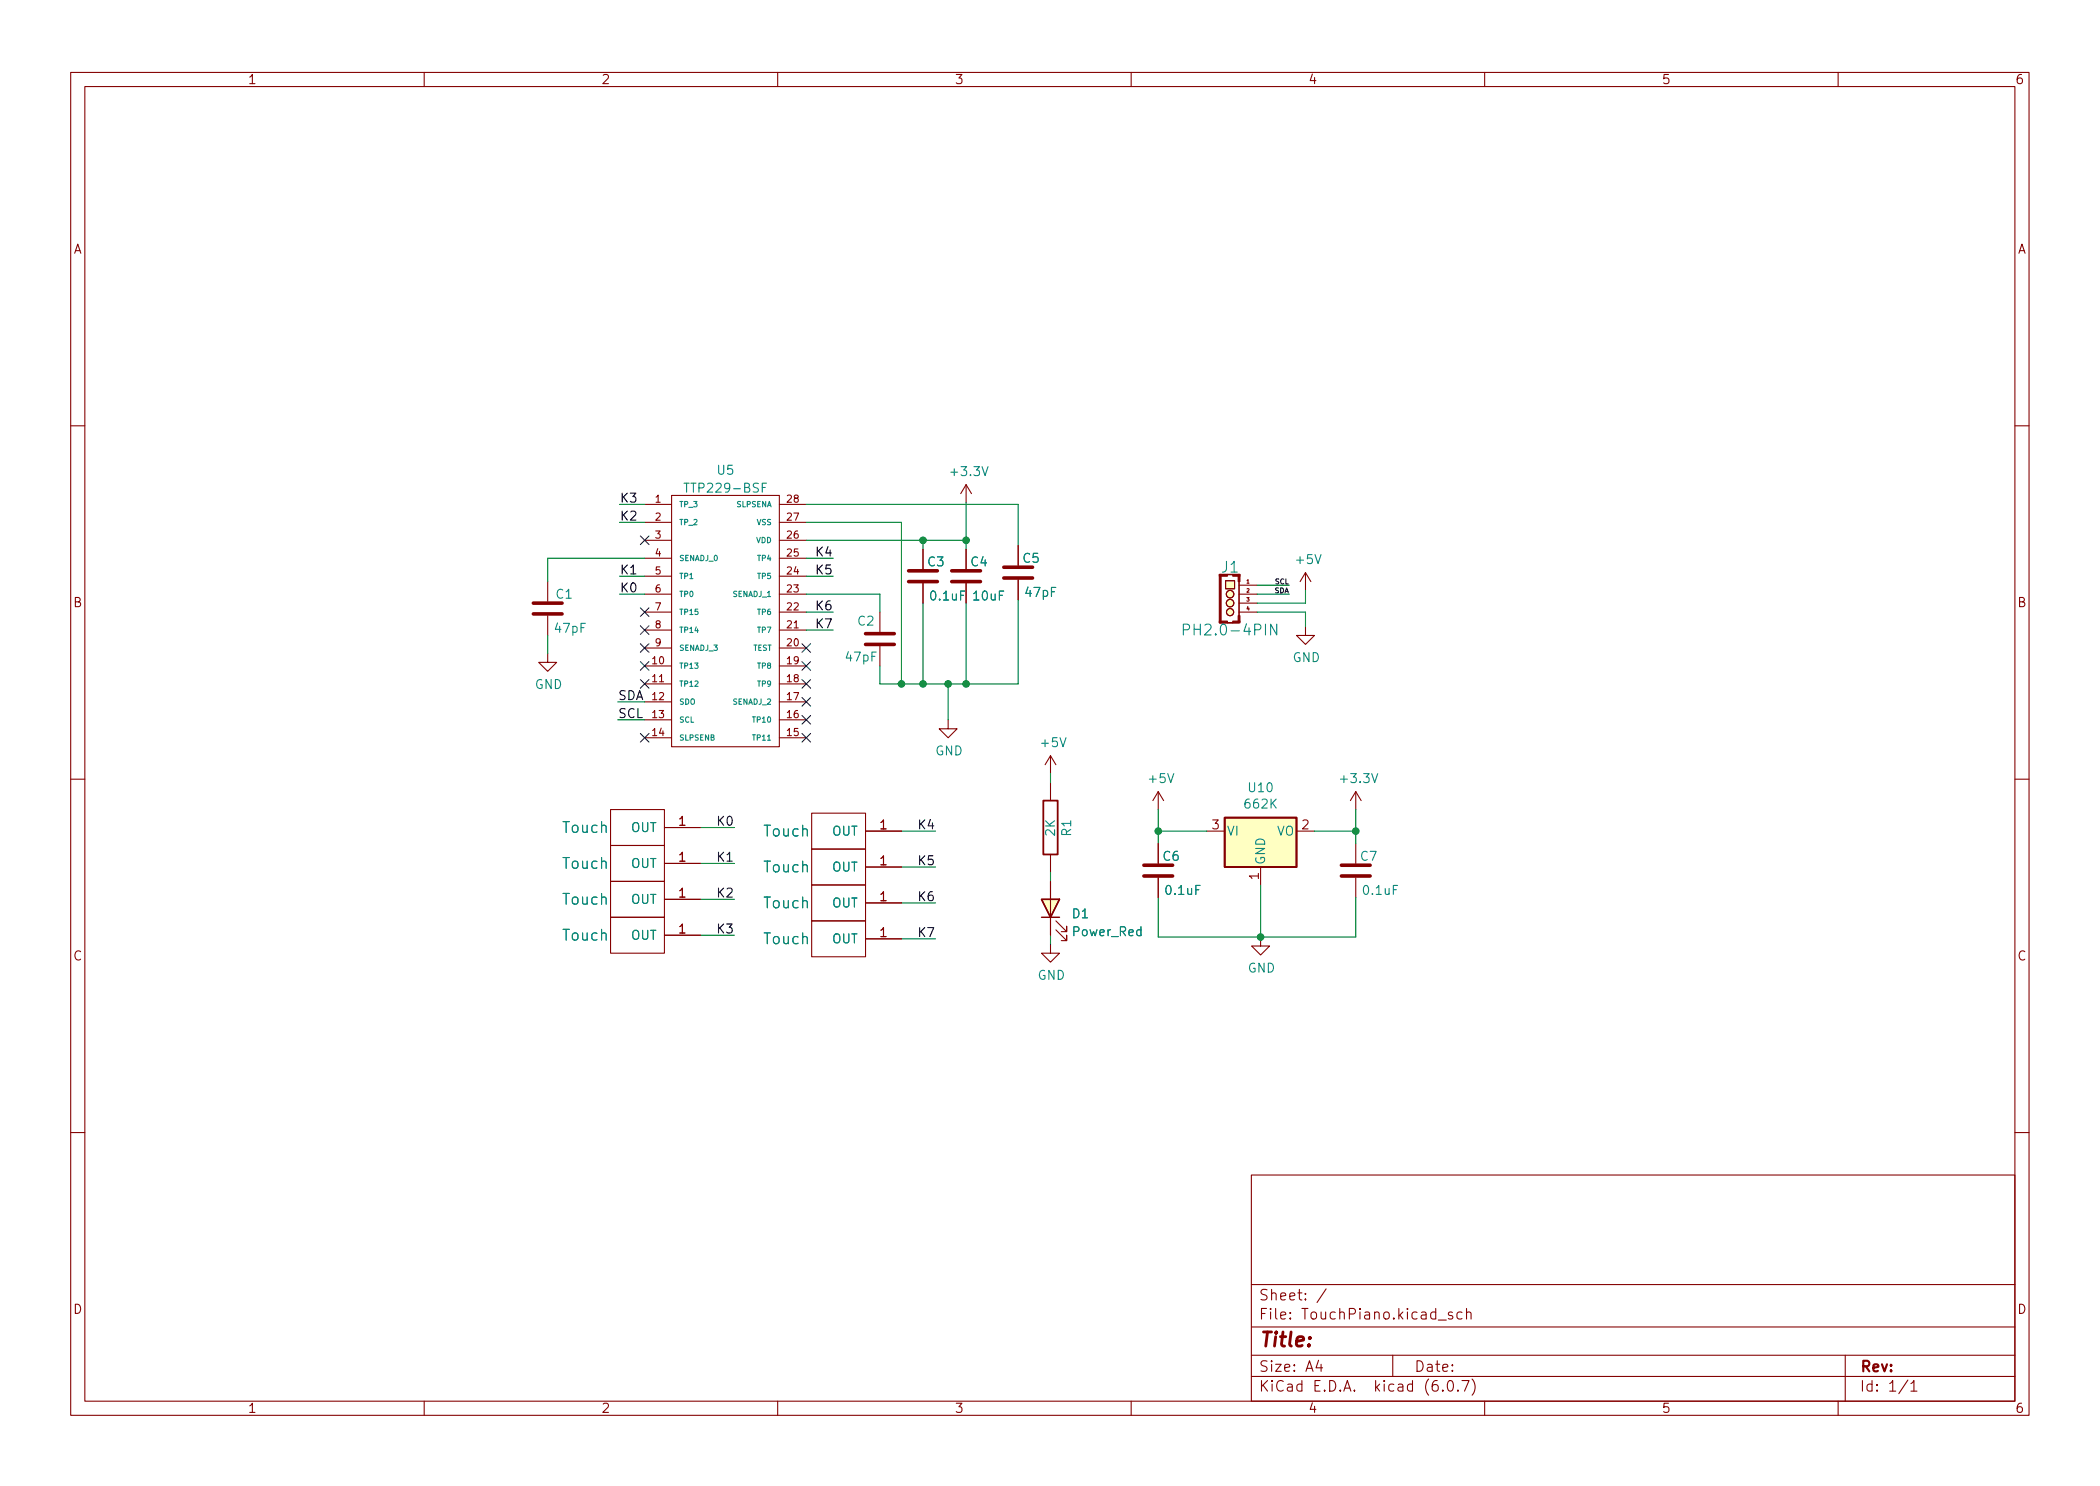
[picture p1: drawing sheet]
<svg xmlns="http://www.w3.org/2000/svg" width="297mm" height="210mm" viewBox="0 0 297 210" stroke-linecap="round" stroke-linejoin="round" font-family="sans-serif">
<g fill="none" stroke="#840000" stroke-width=".15">
<path d="M10 10.2h277v190.1h-277zM12 12.2h273v186.1h-273zM60 10.2v2M110 10.2v2M160 10.2v2M210 10.2v2M260 10.2v2M10 60.2h2M91.2 71.4h3.8M91.2 73.9h3.8M91.2 79h3.8M91.2 76.4h3.8"/>
<path d="M95 70.1h15.2v35.6h-15.2zM110.2 71.4h3.8M110.2 73.9h3.8M110.2 79h3.8M110.2 76.4h3.8M130.6 77.7v2.8M136.7 68.6v2.5M136.7 77.7v2.8M136.7 68.6l-.8 1.2M136.7 68.6l.7 1.2M144 77.2v2.8M285 60.2h2"/>
<path d="M77.5 92.5v1.2h1.2l-1.2 1.3-1.3-1.3h1.3M77.5 82.3v2.8M77.5 87.1v2.8M91.2 94.2h3.8M91.2 96.8h3.8M91.2 99.3h3.8M91.2 91.7h3.8M91.2 89.1h3.8M91.2 86.6h3.8M91.2 84.1h3.8M91.2 81.5h3.8M110.2 94.2h3.8"/>
<path d="M110.2 96.8h3.8M110.2 99.3h3.8M110.2 91.7h3.8M110.2 89.1h3.8M110.2 86.6h3.8M110.2 84.1h3.8M110.2 81.5h3.8M124.5 86.6v2.8M124.5 91.4v2.8M130.6 82.5v2.8M136.7 82.5v2.8M144 82v2.8"/>
<path d="M172.6 81.3h2.7v6.8h-2.7zM173.4 82.2h1.2v1.1h-1.2zM175.3 86.6h2.5M175.3 84.1h2.5M175.3 82.3v4.8M175.3 82.8h2.5M175.3 85.3h2.5M184.7 88.6v1.3h1.2l-1.2 1.3-1.3-1.3h1.3M184.7 81l-.8 1.3M184.7 81v2.6M184.7 81l.7 1.3M10 110.2h2"/>
<path d="M86.4 119.6h7.6v5.1h-7.6zM86.4 114.5h7.6v5.1h-7.6zM91.2 101.8h3.8M91.2 104.4h3.8M94 117.1h5.1M110.2 101.8h3.8M110.2 104.4h3.8M114.8 115.1h7.6v5h-7.6zM122.4 117.6h5.1M134.1 101.8v1.3h1.3l-1.3 1.3-1.3-1.3h1.3M148.6 106.9v2.6M148.6 110.7v2.6"/>
<path d="M148.6 106.9l-.8 1.3M148.6 106.9l.8 1.3M163.8 112l-.7 1.3M163.8 112v2.5M163.8 119.4v2.8M163.8 112l.8 1.3M170.7 117.6h2.5M183.4 117.6h2.5M191.8 112v2.5M191.8 119.4v2.8M191.8 112l-.8 1.3M191.8 112l.7 1.3"/>
<path d="M285 110.2h2M86.4 124.7h7.6v5.1h-7.6zM86.4 129.8h7.6v5.1h-7.6zM94 127.2h5.1M94 122.2h5.1M94 132.3h5.1M114.8 125.2h7.6v5.1h-7.6zM114.8 130.3h7.6v5.1h-7.6zM114.8 120.1h7.6v5.1h-7.6zM122.4 127.8h5.1M122.4 132.8h5.1M122.4 122.7h5.1"/>
<path d="M148.6 133.6v1.3h1.3l-1.3 1.2-1.3-1.2h1.3M148.6 120.9v2.5M148.6 124.7v7.6M149.4 131.6l1.5 1.5v-.8v.8h-.8M149.4 130.3l1.5 1.5v-.7v.7h-.8M163.8 124.2v2.8M178.3 132.6v1.3h1.3l-1.3 1.2-1.3-1.2h1.3M178.3 122.7v2.5M191.8 124.2v2.8M10 160.2h2M177 166.3h108v32h-108zM285 160.2h2"/>
<path d="M60 198.3v2M110 198.3v2M160 198.3v2M177 194.8h108M177 191.8h108M177 187.8h108M177 181.8h108M186.5 192.5l-.4 1h1M186.9 193v1M187.6 182.4l-1.3 1.9M197 191.8v3M203.4 186.8h1.2"/>
<path d="M204.1 196.7v.1h-.1l.1-.1v.1M204.9 195.4a.36 .36 0 0 1 .6 .2 .77 .77 0 0 1-.4 1.2 1 1 0 0 1-.2-1.4zM205.4 185.7l-.3-.1-.2 .2v.3l.5 .1 .1 .1-.1 .3h-.1h-.4M206.2 196.7l.1 .1h-.1h-.1l.1-.1v.1M206.8 195.3h1l-.7 1.5M206.8 185.7l-.4-.1-.3 .3v.4l.1 .3h.2h.4M207.4 185.8a.37 .37 0 0 1 .7 0v.8M207.4 185.1v1.5M208.2 195.1a1.72 1.72 0 0 1 0 2.3M210 198.3v2M260 198.3v2M261 191.8v6.5"/>
<path d="M269.9 195.3l-1.3 1.9M270.3 195.8l.4-.5v1.5M270.3 196.8h.9"/>
<circle cx="174" cy="84.1" r=".53"/>
<circle cx="174" cy="85.3" r=".53"/>
<circle cx="174" cy="86.6" r=".51"/>
</g>
<g fill="none" stroke="#840000" stroke-width=".51">
<path d="M75.4 86.9h4.1M75.4 85.3h4.1M122.4 91.2h4.1M122.4 89.7h4.1M128.5 82.3h4.1M128.5 80.8h4.1M134.6 82.3h4.1M134.6 80.8h4.1M142 81.8h4M142 80.3h4M161.8 123.9h4.1M161.8 122.4h4.1"/>
<path d="M189.7 123.9h4.1M189.7 122.4h4.1"/>
</g>
<path d="M147.6 113.3h2v7.6h-2zM173.2 115.7h10.2v7h-10.2z" fill="none" stroke="#840000" stroke-width=".25"/>
<path d="M96.7 68.4h.8M108.4 68.4h-.6v1.2M167.4 89.1h.6a.41 .41 0 0 0 .3-.4 .41 .41 0 0 0-.3-.4h-.6v1.5M180.6 88.3v1.5l-.9-1.5v1.5" fill="none" stroke="#008484" stroke-width=".15"/>
<g fill="#ffffc2" stroke="#ffffc2" stroke-width=".14">
<path d="M173.2 115.7h10.2v7h-10.2z"/>
<path d="M173.4 82.2h1.2v1.1h-1.2z"/>
<path d="M147.3 127.2h2.6l-1.3 2.6z"/>
<circle cx="174" cy="86.6" r=".51"/>
<circle cx="174" cy="85.3" r=".53"/>
<circle cx="174" cy="84.1" r=".53"/>
</g>
<g fill="#840000" stroke="#840000" stroke-width=".15">
<path d="M172.5 81.3h.2v6.8h-.2z"/>
<path d="M174.4 81.3h1v.2h-1z"/>
<path d="M175.1 87.1h.3v.9h-.3z"/>
<path d="M175.1 81.3h.3v1h-.3z"/>
</g>
<path d="M147.3 127.2h2.6l-1.3 2.6zM147.3 129.8h2.6" fill="none" stroke="#840000" stroke-width=".2"/>
<g fill="none" stroke="#008400" stroke-width=".15">
<path d="M87.6 71.4h3.6M87.6 73.9h3.6M91.2 79h-13.7v3.3M114 71.4h30v5.8M114 76.4h22.7M114 73.9h13.5v22.9M114 79h3.9M130.6 76.4v1.3M136.7 71.1v6.6M77.5 89.9v2.6M87.4 99.3h3.8M87.6 84.1h3.6"/>
<path d="M87.6 81.5h3.6M114 84.1h10.5v2.5M114 81.5h3.9M114 89.1h3.9M114 86.6h3.9M130.6 85.3v11.5M134.1 96.8v5M136.7 85.3v11.5M144 84.8v12h-19.5v-2.6M177.8 84.1h4.6M177.8 82.8h4.6M177.8 86.6h6.9v2"/>
<path d="M184.7 83.6v1.7h-6.9M87.4 101.8h3.8M99.1 117.1h4.8M127.5 117.6h4.8M148.6 109.5v1.2M163.8 117.6h6.9M163.8 114.5v4.9M185.9 117.6h5.9M191.8 114.5v4.9M99.1 132.3h4.8M99.1 127.2h4.8M99.1 122.2h4.8"/>
<path d="M127.5 122.7h4.8M127.5 132.8h4.8M127.5 127.8h4.8M148.6 123.4v1.3M148.6 132.3v1.3M163.8 127v5.6h28v-5.6M178.3 125.2v7.4"/>
</g>
<g fill="none" stroke="#000084" stroke-width=".15">
<path d="M90.6 75.8l1.2 1.3M91.8 75.8l-1.2 1.3M90.6 88.5l1.2 1.3M90.6 86l1.2 1.2M90.6 93.6l1.2 1.2M90.6 96.2l1.2 1.2M90.6 91.1l1.2 1.2M91.8 88.5l-1.2 1.3M91.8 86l-1.2 1.2M91.8 93.6l-1.2 1.2M91.8 96.2l-1.2 1.2M91.8 91.1l-1.2 1.2"/>
<path d="M113.4 91.1l1.3 1.2M113.4 98.7l1.3 1.2M113.4 96.2l1.3 1.2M113.4 93.6l1.3 1.2M114.7 91.1l-1.3 1.2M114.7 98.7l-1.3 1.2M114.7 96.2l-1.3 1.2M114.7 93.6l-1.3 1.2M90.6 103.8l1.2 1.2M91.8 103.8l-1.2 1.2M113.4 103.8l1.3 1.2M113.4 101.2l1.3 1.3"/>
<path d="M114.7 103.8l-1.3 1.2M114.7 101.2l-1.3 1.3"/>
</g>
<g fill="#008400" stroke="#008400" stroke-width=".15">
<circle cx="134.1" cy="96.8" r=".46"/>
<circle cx="127.5" cy="96.8" r=".46"/>
<circle cx="130.6" cy="96.8" r=".46"/>
<circle cx="136.7" cy="96.8" r=".46"/>
<circle cx="163.8" cy="117.6" r=".46"/>
<circle cx="130.6" cy="76.4" r=".46"/>
<circle cx="136.7" cy="76.4" r=".46"/>
<circle cx="191.8" cy="117.6" r=".46"/>
<circle cx="178.3" cy="132.6" r=".46"/>
</g>
<text font-size="2.8" fill="#840000" x="178" y="190.6">Title:</text>
<g font-size="2.1" fill="#008484">
<text x="172.8" y="81">J1</text>
<text x="168.3" y="89.9">PH2.0-4PIN</text>
<text x="79.6" y="117.9">Touch</text>
<text x="108.1" y="118.4">Touch</text>
<text x="79.6" y="122.9">Touch</text>
<text x="108.1" y="123.4">Touch</text>
<text x="79.6" y="128">Touch</text>
<text x="108.1" y="128.5">Touch</text>
<text x="79.6" y="133.1">Touch</text>
<text x="108.1" y="133.6">Touch</text>
</g>
<g font-size="2.1" fill="#840000">
<text x="178" y="184">Sheet: /</text>
<text x="178" y="186.7">File: TouchPiano.kicad_sch</text>
<text x="178" y="196.9">KiCad E.D.A. kicad (6.0.7)</text>
<text x="178" y="194.1">Size: A4</text>
<text x="200" y="194.1">Date:</text>
<text x="263" y="194.1">Rev:</text>
<text x="263" y="196.9">Id: 1/1</text>
</g>
<g font-size="1.8" fill="#840000">
<text x="35" y="11.9">1</text>
<text x="85" y="11.9">2</text>
<text x="135" y="11.9">3</text>
<text x="185" y="11.9">4</text>
<text x="235" y="11.9">5</text>
<text x="285" y="11.9">6</text>
<text x="10.3" y="35.9">A</text>
<text x="285.3" y="35.9">A</text>
<text x="10.3" y="85.9">B</text>
<text x="285.3" y="85.9">B</text>
<text x="96" y="116.8">1</text>
<text x="124.5" y="117.3">1</text>
<text x="171.5" y="117.3">3</text>
<text x="184.2" y="117.3">2</text>
<text x="96" y="121.9">1</text>
<text x="124.5" y="122.4">1</text>
<text x="178.1" y="124.4" transform="rotate(-90 178.1 124.4)">1</text>
<text x="96" y="127">1</text>
<text x="124.5" y="127.5">1</text>
<text x="10.3" y="135.9">C</text>
<text x="96" y="132.1">1</text>
<text x="124.5" y="132.6">1</text>
<text x="285.3" y="135.9">C</text>
<text x="10.3" y="185.9">D</text>
<text x="285.3" y="185.9">D</text>
<text x="35" y="199.9">1</text>
<text x="85" y="199.9">2</text>
<text x="135" y="199.9">3</text>
<text x="185" y="199.9">4</text>
<text x="235" y="199.9">5</text>
<text x="285" y="199.9">6</text>
</g>
<g font-size="1.8">
<text x="87.6" y="71.1">K3</text>
<text x="87.6" y="73.6">K2</text>
<text x="87.6" y="83.8">K0</text>
<text x="87.6" y="81.3">K1</text>
<text x="115.6" y="81.3">K5</text>
<text x="115.6" y="78.7">K4</text>
<text x="115.6" y="86.3">K6</text>
<text x="115.6" y="88.9">K7</text>
<text x="87.4" y="99">SDA</text>
<text x="87.4" y="101.6">SCL</text>
<text x="101.6" y="116.8">K0</text>
<text x="130.1" y="117.3">K4</text>
<text x="101.6" y="121.9">K1</text>
<text x="130.1" y="122.4">K5</text>
<text x="101.6" y="127">K2</text>
<text x="130.1" y="127.5">K6</text>
<text x="101.6" y="132.1">K3</text>
<text x="130.1" y="132.6">K7</text>
</g>
<g font-size="1.8" fill="#008484">
<text x="97.4" y="69.7">TTP229-BSF</text>
<text x="101.5" y="67.2">U5</text>
<text x="134.7" y="67.4">+3.3V</text>
<text x="131.3" y="80.1">C3</text>
<text x="137.3" y="80.1">C4</text>
<text x="144.7" y="79.6">C5</text>
<text x="183.4" y="79.8">+5V</text>
<text x="78.6" y="89.5">47pF</text>
<text x="78.7" y="84.7">C1</text>
<text x="121.3" y="88.5">C2</text>
<text x="131.7" y="85">0.1uF</text>
<text x="137.8" y="85">10uF</text>
<text x="145.1" y="84.4">47pF</text>
<text x="119.7" y="93.6">47pF</text>
<text x="182.8" y="93.7">GND</text>
<text x="75.6" y="97.5">GND</text>
<text x="132.3" y="106.9">GND</text>
<text x="147.4" y="105.7">+5V</text>
<text x="162.6" y="110.8">+5V</text>
<text x="176.7" y="112.1">U10</text>
<text x="189.8" y="110.8">+3.3V</text>
<text x="89.2" y="117.7">OUT</text>
<text x="117.7" y="118.2">OUT</text>
<text x="149.2" y="118.3" transform="rotate(-90 149.2 118.3)">2K</text>
<text x="151.5" y="118.3" transform="rotate(-90 151.5 118.3)">R1</text>
<text x="173.5" y="118.2">VI</text>
<text x="176.2" y="114.4">662K</text>
<text x="180.6" y="118.2">VO</text>
<text x="89.2" y="122.8">OUT</text>
<text x="117.7" y="123.3">OUT</text>
<text x="164.5" y="121.8">C6</text>
<text x="178.9" y="122.4" transform="rotate(-90 178.9 122.4)">GND</text>
<text x="192.5" y="121.8">C7</text>
<text x="89.2" y="127.9">OUT</text>
<text x="117.7" y="128.4">OUT</text>
<text x="151.7" y="129.9">D1</text>
<text x="165" y="126.6">0.1uF</text>
<text x="192.9" y="126.6">0.1uF</text>
<text x="89.2" y="133">OUT</text>
<text x="117.7" y="133.5">OUT</text>
<text x="151.8" y="132.5">Power_Red</text>
<text x="176.5" y="137.6">GND</text>
<text x="146.8" y="138.6">GND</text>
</g>
<g font-size="1.4" fill="#840000">
<text x="92.7" y="71.1">1</text>
<text x="111.4" y="71.1">28</text>
<text x="92.7" y="73.7">2</text>
<text x="92.7" y="76.2">3</text>
<text x="111.4" y="76.2">26</text>
<text x="111.4" y="73.7">27</text>
<text x="92.7" y="78.7">4</text>
<text x="92.7" y="81.3">5</text>
<text x="92.7" y="83.8">6</text>
<text x="111.4" y="83.8">23</text>
<text x="111.4" y="81.3">24</text>
<text x="111.4" y="78.7">25</text>
<text x="92.7" y="86.4">7</text>
<text x="92.7" y="88.9">8</text>
<text x="111.4" y="88.9">21</text>
<text x="111.4" y="86.4">22</text>
<text x="92.3" y="94">10</text>
<text x="92.7" y="91.4">9</text>
<text x="111.4" y="94">19</text>
<text x="111.4" y="91.4">20</text>
<text x="92.3" y="96.5">11</text>
<text x="92.3" y="99.1">12</text>
<text x="92.3" y="101.6">13</text>
<text x="111.4" y="101.6">16</text>
<text x="111.4" y="99.1">17</text>
<text x="111.4" y="96.5">18</text>
<text x="92.3" y="104.1">14</text>
<text x="111.4" y="104.1">15</text>
</g>
<g font-size="1.1" fill="#008484">
<text x="96" y="71.7">TP_3</text>
<text x="104.2" y="71.7">SLPSENA</text>
<text x="96" y="74.3">TP_2</text>
<text x="107" y="76.8">VDD</text>
<text x="107.1" y="74.3">VSS</text>
<text x="96" y="79.4">SENADJ_0</text>
<text x="96" y="81.9">TP1</text>
<text x="107.3" y="81.9">TP5</text>
<text x="107.3" y="79.4">TP4</text>
<text x="96" y="84.4">TP0</text>
<text x="96" y="87">TP15</text>
<text x="96" y="89.5">TP14</text>
<text x="103.7" y="84.4">SENADJ_1</text>
<text x="107.3" y="89.5">TP7</text>
<text x="107.3" y="87">TP6</text>
<text x="96" y="94.6">TP13</text>
<text x="96" y="92.1">SENADJ_3</text>
<text x="106.5" y="92.1">TEST</text>
<text x="107.3" y="94.6">TP8</text>
<text x="96" y="97.1">TP12</text>
<text x="96" y="99.7">SDO</text>
<text x="103.7" y="99.7">SENADJ_2</text>
<text x="107.3" y="97.1">TP9</text>
<text x="96" y="102.2">SCL</text>
<text x="96" y="104.8">SLPSENB</text>
<text x="106.7" y="104.8">TP11</text>
<text x="106.7" y="102.2">TP10</text>
</g>
<g font-size="1">
<text x="180.3" y="83.9">SDA</text>
<text x="180.4" y="82.7">SCL</text>
</g>
<g font-size=".7" fill="#840000">
<text x="176.3" y="82.5">1</text>
<text x="176.3" y="83.8">2</text>
<text x="176.3" y="85.1">3</text>
<text x="176.3" y="86.4">4</text>
</g>
</svg>
